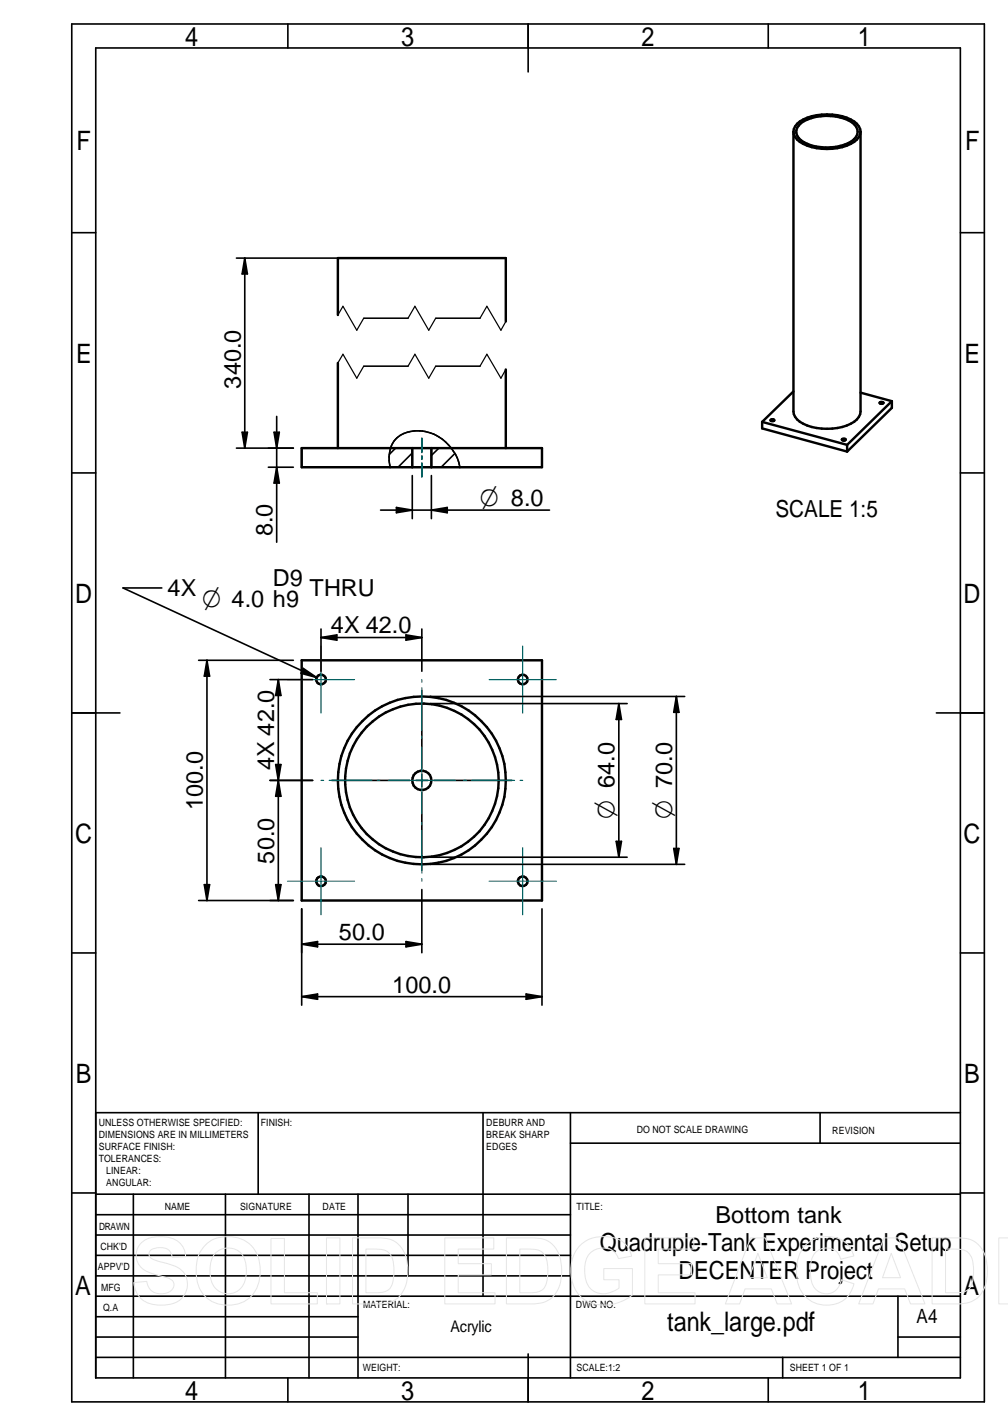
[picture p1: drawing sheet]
<svg xmlns="http://www.w3.org/2000/svg" width="210mm" height="297mm" viewBox="0 0 210 297" stroke-linecap="round" stroke-linejoin="round" font-family="sans-serif">
<g fill="none" stroke="#000" stroke-width=".34">
<path d="M14.9 5h190.1v287h-190.1zM19.9 10h180.1v277h-180.1zM59.9 5v5M110 5v10M160 5v5M14.9 48.5h5M49.2 53.8h20.9M51 53.8v39.5M51 53.8l.5 3.3h-1.1zM70.4 53.8h34.9M200 48.5h5M14.9 98.5h5"/>
<path d="M49.2 93.3h11.9M50.4 90h1.1l-.5 3.3zM55.9 97.3h5.2M57.1 90h1.1l-.6 3.3zM57.6 97.3l.6 3.3h-1.1zM57.6 86.7v26.2M62.8 93.3h50.1v4h-50.1zM82.4 93.3l-1.3 1.4M85.9 94.4l-3 2.9M85.9 93.3v4M85.9 99.1v8.9M87.8 91.3v2.9"/>
<path d="M87.8 95v.7M87.8 96.5v2.8M89.8 93.3v4M89.8 99.1v8.9M91.4 93.3l-1.6 1.6M94.7 94.4l-2.8 2.9M95.8 97.3a8.9 8.9 0 0 0-11.7-7 5 5 0 0 0-3.1 4.7l.2 2.3M200 98.5h5M79.2 106.3h35.2M82.5 105.7l3.4 .6-3.4 .5zM89.8 106.3l3.3-.6v1.1zM33.7 122.5h-8.1l40.4 18.6"/>
<path d="M41.4 137.5h19.7M43.1 137.5l.5 3.3h-1.1zM43.1 137.5v50.1M63.2 139.2l2.8 1.9-3.3-.8zM66.8 131v8.8M66.8 132.8l3.3-.6v1.1zM66.8 132.8h21M84.5 132.2l3.3 .6-3.3 .5zM87.8 131v8.8M14.9 148.5h10.1M56.2 141.6h8.9M57.4 159.3h1.1l-1.1 6.6h1.1z"/>
<path d="M58 141.6v46M58 141.6l.5 3.3h-1.1zM87.8 143.8v16.3M89.6 146.6h41M89.6 145.1h53M128.9 146.6l.5 3.3h-1.1zM128.9 146.6v32M140.8 145.1l.6 3.3h-1.1zM140.8 145.1v34.9M195 148.5h10M56.2 162.6h8.9M69.1 162.6h16.2"/>
<path d="M86.6 162.6h2.5M87.8 161.3v2.5M87.8 165.1v16.2M89.6 178.6h41M90.3 162.6h16.3M128.3 175.3h1.1l-.5 3.3zM140.3 176.7h1.1l-.6 3.3zM14.9 198.5h5M41.4 187.6h19.7M42.5 184.3h1.1l-.5 3.3zM57.4 184.3h1.1l-.5 3.3zM62.8 189.3v20.1"/>
<path d="M62.8 196.7l3.3-.6v1.1zM62.8 196.7h25M84.5 196.1l3.3 .6-3.3 .5zM87.8 185.3v13.2M89.6 180h53M112.9 189.3v20.1M200 198.5h5M62.8 207.6h50.1M62.8 207.6l3.3-.5v1.1zM109.6 207.1l3.3 .5-3.3 .6zM19.9 231.8h180.1M53.8 231.8v17"/>
<path d="M100.6 231.8v38.2M118.8 231.8v55.2M118.8 238.1h81.2M170.8 231.8v6.3M14.9 248.5h5M19.9 248.8h180.1M19.9 257.3h98.9M19.9 253h98.9M27.8 248.8v38.2M46.9 248.8v38.2M64.3 248.8v38.2M74.5 248.8v38.2"/>
<path d="M85 248.8v17M200 248.5h5M19.9 278.5h54.6M19.9 274.3h54.6M19.9 270h180.1M19.9 265.8h98.9M19.9 261.5h98.9M187 270v12.7M187 278.5h13M19.9 282.7h180.1M59.9 287v5M110 282v10"/>
<path d="M160 287v5M163 282.7v4.3"/>
</g>
<g fill="#000">
<path d="M51 53.8l.5 3.3h-1.1zM50.4 90h1.1l-.5 3.3zM57.1 90h1.1l-.6 3.3zM57.6 97.3l.6 3.3h-1.1zM82.5 105.7l3.4 .6-3.4 .5zM89.8 106.3l3.3-.6v1.1zM63.2 139.2l2.8 1.9-3.3-.8zM66.8 132.8l3.3-.6v1.2zM84.5 132.2l3.3 .6-3.3 .6zM43.1 137.5l.5 3.3h-1.1zM57.4 159.3h1.1l-.5 3.3zM58 141.6l.5 3.3h-1.1z"/>
<path d="M128.9 146.6l.5 3.3h-1.1zM140.8 145.1l.6 3.3h-1.1zM58 162.6l.5 3.3h-1.1zM128.3 175.3h1.1l-.5 3.3zM140.3 176.7h1.1l-.6 3.3zM42.5 184.3h1.1l-.5 3.3zM57.4 184.3h1.1l-.5 3.3zM62.8 196.7l3.3-.6v1.1zM84.5 196.1l3.3 .6-3.3 .5zM62.8 207.6l3.3-.5v1.1zM109.6 207.1l3.3 .5-3.3 .6z"/>
</g>
<g fill="none" stroke="#000" stroke-width=".51">
<path d="M165.2 27.4a3.6 3.6 0 0 0 2.9 3 11.9 11.9 0 0 0 9.8-.9 2.77 2.77 0 0 0 1.3-2.1M165.2 27.4a3.6 3.6 0 0 1 2.9-2.9 11.9 11.9 0 0 1 9.8 .8 2.77 2.77 0 0 1 1.3 2.1M166.8 25.7a10.5 10.5 0 0 1 10.5-.3 2.19 2.19 0 0 1 1.3 2 2.19 2.19 0 0 1-1.3 2 10.5 10.5 0 0 1-10.5-.2 2.09 2.09 0 0 1 0-3.5zM179.2 27.4v58.3a3.6 3.6 0 0 1-2.9 2.9 11.9 11.9 0 0 1-9.8-.8 2.77 2.77 0 0 1-1.3-2.1v-58.3M70.4 65.6v-11.8h34.9v13.2M70.4 75.6v17.7M105.3 77v16.3M62.8 93.3h50.1v4h-50.1zM85.9 93.3v4M89.8 93.3v4M158.7 87.9l17.7 4.8M158.7 87.9v1.3l17.7 4.9"/>
<path d="M160.5 87.4a.48 .48 0 0 1 .7 .1l-.5 .2h-.2zM165.2 81.5l-6.5 6.4M175.4 91.4h.5l.2 .2a.46 .46 0 0 1-.8 0zM176.4 92.7v1.4M179.2 81.8l6.5 1.8M183.2 83.8l.5-.1 .3 .2a.47 .47 0 0 1-.8 0zM185.7 83.6v1.4l-9.3 9.1M185.7 83.6l-9.3 9.1M62.8 137.5h50.1v50.1h-50.1z"/>
<circle cx="66.9" cy="141.5" r="1"/>
<circle cx="108.8" cy="141.5" r="1.01"/>
<circle cx="87.8" cy="162.6" r="17.5"/>
<circle cx="87.8" cy="162.6" r="2"/>
<circle cx="87.8" cy="162.6" r="16"/>
<circle cx="66.9" cy="183.6" r="1.01"/>
<circle cx="108.8" cy="183.6" r="1"/>
</g>
<path d="M70.4 75.6l1-1.8 2.9 5 1.4-2.5h9.3l1.4-2.5 2.9 5 1.4-2.5h9.2l1.5-2.5 2.9 5 1-1.8M70.4 65.6l1-1.8 2.9 5 1.4-2.5h9.3l1.4-2.5 2.9 5 1.4-2.5h9.2l1.5-2.5 2.9 5 1-1.8M81.2 97.3a6.2 6.2 0 0 1 1.3-6 7.7 7.7 0 0 1 10.2 .6 9.4 9.4 0 0 1 3.1 5.4" fill="none" stroke="#000" stroke-width=".25"/>
<path d="M87.8 91.3v2.9M87.8 95v.7M87.8 96.5v2.8" fill="none" stroke="#008080" stroke-width=".34"/>
<g fill="none" stroke="#008080" stroke-width=".25">
<path d="M66.8 134.6v13.9M108.8 134.6v13.9M59.9 141.6h13.9M87.8 155.6v13.9M87.8 141.6v.5M87.8 143.3v8.8M87.8 153.3v.5M101.9 141.6h14M66.8 176.6v13.9M66.8 162.6h.6M68.5 162.6h8.9M78.6 162.6h.5"/>
<path d="M80.9 162.6h13.9M87.8 171.3v.5M87.8 173v8.9M96.6 162.6h.5M98.3 162.6h8.8M108.3 162.6h.5M108.8 176.6v13.9M59.9 183.6h13.9M87.8 183v.6M101.9 183.6h14"/>
</g>
<g fill="none" stroke="#e6e6e6" stroke-width=".21">
<path d="M29.5 258.8a6.9 6.9 0 0 1 7.8-.1 4 4 0 0 1 1.4 3.1l-2.8 .1a2.15 2.15 0 0 0-2.6-2 1.89 1.89 0 0 0-2.3 1.3 1.64 1.64 0 0 0 1.6 1.4l.6 .2a8.8 8.8 0 0 1 5 2.2 4.3 4.3 0 0 1-3.6 6.8 6.1 6.1 0 0 1-5.8-1.9l-.7-1.5-.2-1.2 2.7-.3a2.91 2.91 0 0 0 3.9 2.5 1.68 1.68 0 0 0 1.5-1 1.68 1.68 0 0 0-.2-1.8l-1.4-.6a9.9 9.9 0 0 1-5.2-2.2 3.6 3.6 0 0 1 .3-5zM43.1 259.1a7.2 7.2 0 0 1 9.7 .9 8.5 8.5 0 0 1-.4 10 7 7 0 0 1-10.5-1.1 9.3 9.3 0 0 1 0-8.5zM56.4 258h2.8v11.3h6.9v2.3h-9.7zM68 257.9h2.8v13.7h-2.8zM73.4 257.9h5a5.3 5.3 0 0 1 5.6 2.7 9.1 9.1 0 0 1-1 9.6 6 6 0 0 1-4.4 1.4h-5.2zM92.6 257.9h10.2v2.3h-7.4v3h6.9v2.4h-6.9v3.7h7.7v2.3h-10.5zM105.5 257.9h5a5.3 5.3 0 0 1 5.6 2.7 9.1 9.1 0 0 1-1 9.6 6 6 0 0 1-4.4 1.4h-5.2zM120.9 259.4a7.4 7.4 0 0 1 9.2-.4l1 1.5 .4 1.2-2.7 .5a3.2 3.2 0 0 0-4.2-2.1 3.9 3.9 0 0 0-2.8 4.4 4.4 4.4 0 0 0 2.7 4.9 5.2 5.2 0 0 0 4.4-1.1v-1.7h-3.2v-2.4h6v5.5a8.5 8.5 0 0 1-10.6 .5 8.1 8.1 0 0 1-.2-10.8zM134.3 257.9h10.2v2.3h-7.4v3h6.9v2.4h-6.9v3.7h7.6v2.3h-10.4zM156.3 257.9h3l5.5 13.7h-3l-1.2-3.1h-5.4l-1.2 3.1h-3zM167.6 259.5a6.5 6.5 0 0 1 9.1-.1l.5 .8 .6 1.4-2.8 .7a3.1 3.1 0 0 0-3.1-2.4 3.1 3.1 0 0 0-2.9 2.6 8.1 8.1 0 0 0 .7 5.9 3.1 3.1 0 0 0 3.4 1 3.1 3.1 0 0 0 2.1-2.8l2.6 .8a6 6 0 0 1-4.6 4.5 6 6 0 0 1-6-2.4 8.9 8.9 0 0 1 .4-10zM184.1 257.9h3l5.5 13.7h-3l-1.2-3.1h-5.5l-1.1 3.1h-3z"/>
<path d="M194.1 257.9h5a5.3 5.3 0 0 1 5.6 2.7 9.1 9.1 0 0 1-1 9.6 6 6 0 0 1-4.4 1.4h-5.2zM209.9 257.9h-1.9v13.7h1.9M44.7 261.2a3.8 3.8 0 0 1 4.3-1 3.8 3.8 0 0 1 2.3 3.7 5.2 5.2 0 0 1-1.9 5 3.7 3.7 0 0 1-5.6-3.4v-2.3a4.1 4.1 0 0 1 .9-2zM68 271.6h.1M76.2 260.2a8.5 8.5 0 0 1 4.5 .5 4.6 4.6 0 0 1 1.3 4 4.8 4.8 0 0 1-1.2 4l-1.6 .5-3 .1zM108.2 260.2a8.5 8.5 0 0 1 4.5 .5 4.6 4.6 0 0 1 1.4 4 4.8 4.8 0 0 1-1.3 4l-1.5 .5-3.1 .1zM157.8 261.1l2 5h-3.8zM185.6 261.1l1.9 5h-3.7zM196.9 260.2a8.5 8.5 0 0 1 4.5 .5 4.6 4.6 0 0 1 1.3 4 4.8 4.8 0 0 1-1.2 4l-1.6 .5-3 .1z"/>
</g>
<g font-size="5.6">
<text x="38.6" y="9.5">4</text>
<text x="83.6" y="9.5">3</text>
<text x="133.6" y="9.5">2</text>
<text x="178.6" y="9.5">1</text>
<text x="16" y="31.3">F</text>
<text x="201" y="31.3">F</text>
<text x="15.8" y="75.6">E</text>
<text x="200.8" y="75.6">E</text>
<text x="15.7" y="125.6">D</text>
<text x="200.7" y="125.6">D</text>
<text x="15.7" y="175.6">C</text>
<text x="200.7" y="175.6">C</text>
<text x="15.8" y="225.6">B</text>
<text x="200.8" y="225.6">B</text>
<text x="15.7" y="269.8">A</text>
<text x="200.7" y="269.8">A</text>
<text x="138.9" y="277.3">tank_large.pdf</text>
<text x="38.6" y="291.5">4</text>
<text x="83.6" y="291.5">3</text>
<text x="133.6" y="291.5">2</text>
<text x="178.6" y="291.5">1</text>
</g>
<g font-size="5.4">
<text x="99.9" y="105.4">O 8.0</text>
<text x="42.1" y="126.5">O 4.0 h9</text>
<text x="128" y="170.6" transform="rotate(-90 128 170.6)">O 64.0</text>
<text x="140" y="170.6" transform="rotate(-90 140 170.6)">O 70.0</text>
</g>
<g font-size="5.2">
<text x="124.9" y="260.7">Quadruple-Tank Experimental Setup</text>
<text x="141.3" y="266.5">DECENTER Project</text>
</g>
<g font-size="4.9">
<text x="50.1" y="80.9" transform="rotate(-90 50.1 80.9)">340.0</text>
<text x="161.5" y="107.7">SCALE 1:5</text>
<text x="56.7" y="111.7" transform="rotate(-90 56.7 111.7)">8.0</text>
<text x="34.9" y="124.2">4X</text>
<text x="56.8" y="122">D9</text>
<text x="64.4" y="124.2">THRU</text>
<text x="68.9" y="131.9">4X 42.0</text>
<text x="57.1" y="160.5" transform="rotate(-90 57.1 160.5)">4X 42.0</text>
<text x="42.2" y="168.7" transform="rotate(-90 42.2 168.7)">100.0</text>
<text x="57.1" y="179.9" transform="rotate(-90 57.1 179.9)">50.0</text>
<text x="70.6" y="195.8">50.0</text>
<text x="81.7" y="206.8">100.0</text>
<text x="149" y="254.8">Bottom tank</text>
</g>
<text font-size="4.1" x="190.8" y="275.5">A4</text>
<text font-size="3.3" x="93.8" y="277.5">Acrylic</text>
<g font-size="2.1">
<text x="20.6" y="234.6">UNLESS OTHERWISE SPECIFIED:</text>
<text x="20.6" y="237.1">DIMENSIONS ARE IN MILLIMETERS</text>
<text x="20.6" y="239.6">SURFACE FINISH:</text>
<text x="54.3" y="234.6">FINISH:</text>
<text x="101.3" y="234.5">DEBURR AND</text>
<text x="101.3" y="237">BREAK SHARP</text>
<text x="101.3" y="239.5">EDGES</text>
<text x="132.6" y="236">DO NOT SCALE DRAWING</text>
<text x="173.3" y="236.2">REVISION</text>
<text x="20.6" y="242.1">TOLERANCES:</text>
<text x="22.1" y="244.6">LINEAR:</text>
<text x="22.1" y="247.1">ANGULAR:</text>
<text x="50" y="252">SIGNATURE</text>
<text x="67.2" y="252">DATE</text>
<text x="120.1" y="252">TITLE:</text>
<text x="20.6" y="256.2">DRAWN</text>
<text x="34.3" y="252">NAME</text>
<text x="20.9" y="260.3">CHK'D</text>
<text x="20.4" y="264.5">APPV'D</text>
<text x="21.1" y="268.8">MFG</text>
<text x="21.5" y="273">Q.A</text>
<text x="75.6" y="272.5">MATERIAL:</text>
<text x="119.9" y="272.5">DWG NO.</text>
<text x="75.6" y="285.6">WEIGHT:</text>
<text x="120.1" y="285.6">SCALE:1:2</text>
<text x="164.5" y="285.6">SHEET 1 OF 1</text>
</g>
</svg>
